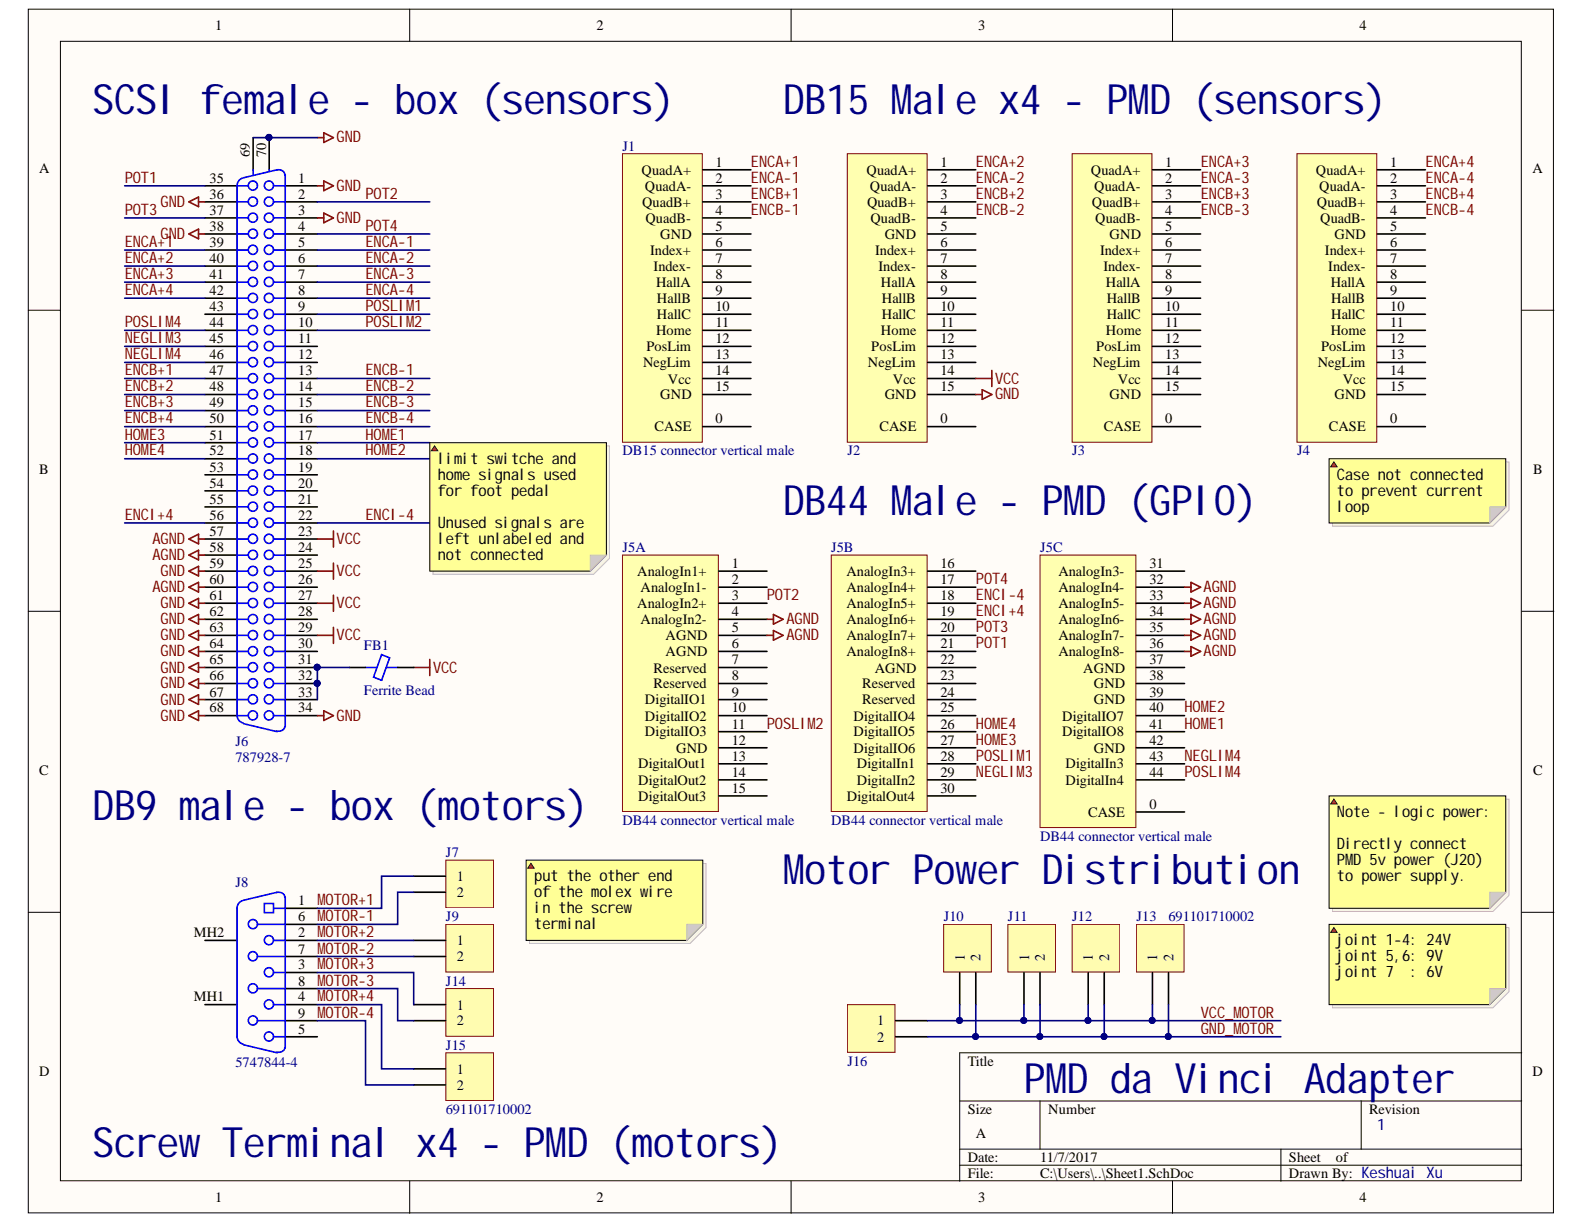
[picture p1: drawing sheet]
# Altium project pmd_davinci_adapter.PrjPcb
1 sheet, 17 parts. Net scope: global (net labels, ports and power ports of the same name join across sheets).
Board file: PCB1.PcbDoc

## Sheet Sheet1.SchDoc
size A

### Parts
FB1  Ferrite Bead  [IND_0603]
J1  DB15 connector vertical male  [10090928-P154XLF]
J2  DB15 connector vertical male  [10090928-P154XLF]  (value not drawn)
J3  DB15 connector vertical male  [10090928-P154XLF]  (value not drawn)
J4  DB15 connector vertical male  [10090928-P154XLF]  (value not drawn)
J5  DB44 connector vertical male  [10090928-P444XLF]  (parts A,B,C of 3)
J6  787928-7  [787928-7]
J7  691101710002  [691101710002]  (value not drawn)
J8  5747844-4  [TE-5747844-4_V]
J9  691101710002  [691101710002]  (value not drawn)
J10  691101710002  [691101710002]  (value not drawn)
J11  691101710002  [691101710002]  (value not drawn)
J12  691101710002  [691101710002]  (value not drawn)
J13  691101710002  [691101710002]
J14  691101710002  [691101710002]  (value not drawn)
J15  691101710002  [691101710002]
J16  691101710002  [691101710002]  (value not drawn)

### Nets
AGND: J5.4(AnalogIn2-) J5.5(AGND) J5.32(AnalogIn4-) J5.33(AnalogIn5-) J5.34(AnalogIn6-) J5.35(AnalogIn7-) J5.36(AnalogIn8-) J6.57 J6.58 J6.60
GND: J2.15(GND) J6.1 J6.3 J6.34 J6.36 J6.38 J6.59 J6.61 J6.62 J6.63 J6.64 J6.65 J6.66 J6.67 J6.68 J6.69(MH1) J6.70(MH2)
VCC: FB1.2 J2.14(Vcc) J6.23 J6.25 J6.27 J6.29
ENCA+1: J1.1(QuadA+) J6.39
ENCA+2: J2.1(QuadA+) J6.40
ENCA+3: J3.1(QuadA+) J6.41
ENCA+4: J4.1(QuadA+) J6.42
ENCA-1: J1.2(QuadA-) J6.5
ENCA-2: J2.2(QuadA-) J6.6
ENCA-3: J3.2(QuadA-) J6.7
ENCA-4: J4.2(QuadA-) J6.8
ENCB+1: J1.3(QuadB+) J6.47
ENCB+2: J2.3(QuadB+) J6.48
ENCB+3: J3.3(QuadB+) J6.49
ENCB+4: J4.3(QuadB+) J6.50
ENCB-1: J1.4(QuadB-) J6.13
ENCB-2: J2.4(QuadB-) J6.14
ENCB-3: J3.4(QuadB-) J6.15
ENCB-4: J4.4(QuadB-) J6.16
ENCI+4: J5.19(AnalogIn6+) J6.56
ENCI-4: J5.18(AnalogIn5+) J6.22
GND_MOTOR: J10.2 J11.2 J12.2 J13.2 J16.2
HOME1: J5.41(DigitalIO8) J6.17
HOME2: J5.40(DigitalIO7) J6.18
HOME3: J5.27(DigitalIO6) J6.51
HOME4: J5.26(DigitalIO5) J6.52
MOTOR+1: J7.1 J8.1
MOTOR+2: J8.2 J9.1
MOTOR+3: J8.3 J14.1
MOTOR+4: J8.4 J15.1
MOTOR-1: J7.2 J8.6
MOTOR-2: J8.7 J9.2
MOTOR-3: J8.8 J14.2
MOTOR-4: J8.9 J15.2
NEGLIM3: J5.29(DigitalIn2) J6.45
NEGLIM4: J5.43(DigitalIn3) J6.46
POSLIM1: J5.28(DigitalIn1) J6.9
POSLIM2: J5.11(DigitalIO3) J6.10
POSLIM4: J5.44(DigitalIn4) J6.44
POT1: J5.21(AnalogIn8+) J6.35
POT2: J5.3(AnalogIn2+) J6.2
POT3: J5.20(AnalogIn7+) J6.37
POT4: J5.17(AnalogIn4+) J6.4
VCC_MOTOR: J10.1 J11.1 J12.1 J13.1 J16.1
NetFB1_1: FB1.1 J6.31 J6.32 J6.33

Not connected (* = marked no-connect by the designer): J1 0(CASE) 5(GND) 6(Index+) 7(Index-) 8(HallA) 9(HallB) 10(HallC) 11(Home) 12(PosLim) 13(NegLim) 14(Vcc) 15(GND); J2 0(CASE) 5(GND) 6(Index+) 7(Index-) 8(HallA) 9(HallB) 10(HallC) 11(Home) 12(PosLim) 13(NegLim); J3 0(CASE) 5(GND) 6(Index+) 7(Index-) 8(HallA) 9(HallB) 10(HallC) 11(Home) 12(PosLim) 13(NegLim) 14(Vcc) 15(GND); J4 0(CASE) 5(GND) 6(Index+) 7(Index-) 8(HallA) 9(HallB) 10(HallC) 11(Home) 12(PosLim) 13(NegLim) 14(Vcc) 15(GND); J5 0(CASE) 1(AnalogIn1+) 2(AnalogIn1-) 6(AGND) 7(Reserved) 8(Reserved) 9(DigitalIO1) 10(DigitalIO2) 12(GND) 13(DigitalOut1) 14(DigitalOut2) 15(DigitalOut3) 16(AnalogIn3+) 22(AGND) 23(Reserved) 24(Reserved) 25(DigitalIO4) 30(DigitalOut4) 31(AnalogIn3-) 37(AGND) 38(GND) 39(GND) 42(GND); J6 11 12 19 20 21 24 26 28 30 43 53 54 55; J8 5 MH1 MH2

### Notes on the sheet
- (near J6) SCSI female - box (sensors)
- DB15 Male x4 - PMD (sensors)
- (near J5) DB44 Male - PMD (GPIO)
- (near J4) Case not connected to prevent current loop
- limit switche and home signals used for foot pedal
  Unused signals are left unlabeled and not connected
- DB9 male - box (motors)
- (near J5) Motor Power Distribution
- Note - logic power:
  Directly connect PMD 5v power (J20) to power supply.
- put the other end of the molex wire in the screw terminal
- joint 1-4: 24V
  joint 5,6: 9V
  joint 7  : 6V
- (near J15) Screw Terminal x4 - PMD (motors)
- PMD da Vinci Adapter
- 1
- Keshuai Xu
